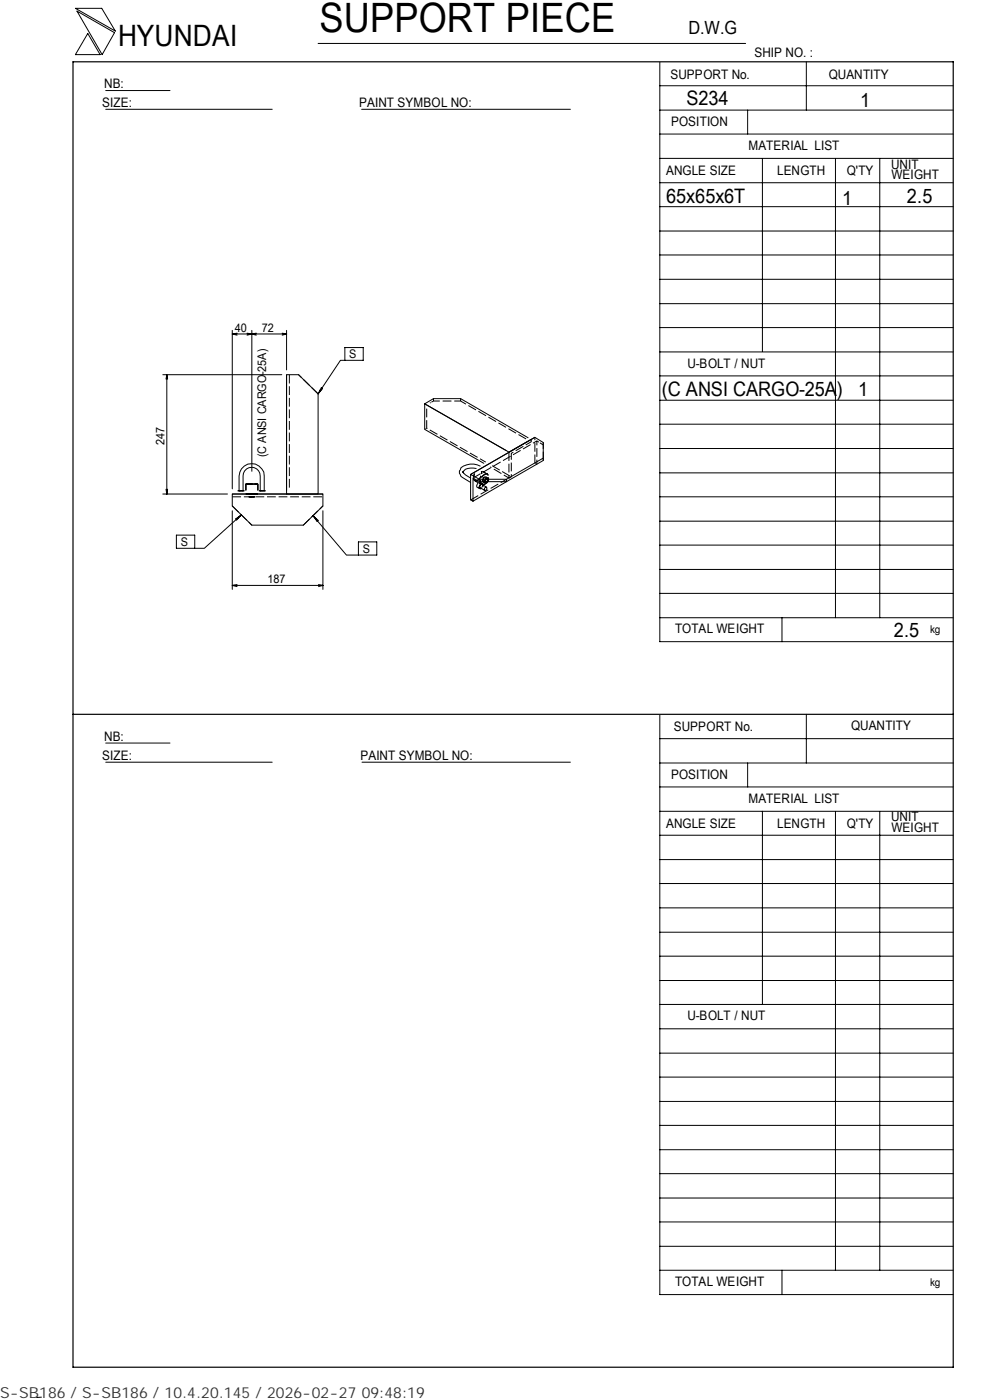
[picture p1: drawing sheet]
<svg xmlns="http://www.w3.org/2000/svg" width="210mm" height="297mm" viewBox="0 0 210 297" stroke-linecap="round" stroke-linejoin="round" font-family="sans-serif">
<g fill="none" stroke="#000" stroke-width=".21">
<path d="M16 1.8h5.6l2.9 4.8zM16.3 2.4l8 4.5-2.6 4.7zM18.6 7.1l2.6 4.5h-5.2zM22.4 19.2h13.7M67.5 9.2h90.6M139.9 18.2h62.3M139.9 13.2v122.9h62.3M171 13.1v10.3M22.4 23.2h35.3M76.7 23.2h44.3M139.9 38.8h62.3M139.9 33.6h62.3"/>
<path d="M139.9 28.4h62.3M139.9 23.4h62.3M158.6 23.4v5M161.7 33.6v41M177.2 33.7v97.4M186.6 33.7v97.4M139.9 59.3h62.3M139.9 54.1h62.3M139.9 49h62.3M139.9 43.8h62.3M34.5 79.5h25.3M35.4 79.5l-.2 .9"/>
<path d="M35.4 79.5l.1 .9M35.4 79.5v25.3M49.3 70.9l1 .2M49.3 70.9h11.5M49.3 70.1v33.6M50.3 70.7l-1 .2M52.4 70.7l1 .2M53.4 70.9l.9 .2M53.4 70.1v29.9M53.4 70.9l-1 .2M54.3 70.7l-.9 .2M59.8 70.7l1 .2"/>
<path d="M60.8 79.5v25.3h6.7v-21.2M60.8 70.1v8.4M60.8 70.9l-1 .2M73.1 73.7h3.9v2.7h-3.9zM73.1 76.4h-.9l-4.7 7.2M139.9 79.7h62.3M139.9 74.7h62.3M139.9 69.5h62.3M139.9 64.4h62.3M67.5 83.6l-4.2-4.1h-2.5v24.5M67.9 82.7l.2 .1M68.1 82.3l.3 .2-.9 1.1z"/>
<path d="M101 99.4a2.58 2.58 0 0 0-2.7 .6v.3M101.8 98.9a3.8 3.8 0 0 0-4 .3l-.2 .5a1.05 1.05 0 0 0 .2 1.4l2 1.3M107.3 95.6l-17.2-9.9v5.4l12.5 7.2M112 92.9l-14.3-8.3h-5.8l-1.8 1.1 17.8 10.2 4.8-2.7M113.4 92.8l-13.6 7.9 13.6-7.9 1.8 1.1v3.8l-14.9 8.6v-4.9l1.4 .8M115.2 97.2l-7.8 4.5M139.9 95.2h62.3M139.9 90h62.3M139.9 84.9h62.3M34.5 104.8h13.7M35.2 103.8l.2 1M35.5 103.8l-.1 1"/>
<path d="M37.4 113.5h3.9v2.8h-3.9zM49.3 104.8h19.2M49.3 104.8h19.2v2.5l-4.2 4.1h-10.9l-4.1-4.1zM49.3 108.4v16.6M50 110.1l1.2-.9-1 1.1zM50.4 109.8l.1 .2M50.5 104.1h1.3M50.7 104.1v-3.1a2.67 2.67 0 0 1 2.7-2.6 2.67 2.67 0 0 1 2.6 2.6v3.1M51.2 109.2l-7.9 7.1h-2M51.6 104.1v-3.1a1.82 1.82 0 0 1 1.8-1.9 1.82 1.82 0 0 1 1.8 1.9v3.1M52.1 104v-1.3h2.6v1.3M54.9 104.1h1.4"/>
<path d="M66.4 109.4l7.1 8.4h2.5M66.4 109.4l1.1 1-.3 .2zM67.1 110.1l-.1 .1M68.5 108.4v16.6M76 115h3.9v2.8h-3.9zM98.1 100.1l.6 .6 1.1 .7M101.7 101.7h5.7v.5h-5.7zM101.7 101.7l-1.9-1v5.4l.5 .2M102.3 102.5l-.5-.2a.82 .82 0 0 0-.6 1.1l.5 .2M102.5 102.9l-.2-.4a.72 .72 0 0 0-.5 1.2l.3-.1M102.7 102.3l.2 .1M102.9 102.2v.2l.5-.2"/>
<path d="M103.2 103.4l-.9-.6h-.3l-.2 .2v.5l1 .5h.2l.2-.2v-.4l-.4 .1v.5M103.5 102.2l-.3 .3h-.3l-.2-.3M139.9 100.3h62.3M139.9 115.6h62.3M139.9 110.6h62.3M139.9 105.4h62.3M49.3 124.2l1 .2M49.3 124.2h19.2M50.3 124l-1 .2M67.6 124l.9 .2M68.5 124.2l-.9 .2M139.9 131.1h62.3"/>
<path d="M139.9 125.9h62.3M139.9 120.8h62.3M165.9 131.1v5M22.4 157.6h13.7M139.9 151.7v122.9h62.3M139.9 156.7h62.3M171 151.5v10.4M22.4 161.7h35.3M76.8 161.7h44.2M139.9 177.2h62.3M139.9 172.1h62.3M139.9 167h62.3"/>
<path d="M139.9 161.9h62.3M158.6 161.9v5.1M161.7 172.1v41M177.2 172.2v97.3M186.6 172.2v97.3M139.9 182.4h62.3M139.9 197.8h62.3M139.9 192.6h62.3M139.9 187.4h62.3M139.9 218.3h62.3M139.9 213.1h62.3M139.9 208h62.3"/>
<path d="M139.9 202.9h62.3M139.9 238.7h62.3M139.9 233.7h62.3M139.9 228.5h62.3M139.9 223.4h62.3M139.9 259.2h62.3M139.9 254.2h62.3M139.9 249h62.3M139.9 243.9h62.3M139.9 269.5h62.3M139.9 264.4h62.3M165.9 269.5v5.1"/>
<path d="M8.8 296.4l-1 .1"/>
</g>
<g fill="none" stroke="#000" stroke-width=".21" stroke-dasharray="1.9 .6" stroke-linecap="butt">
<path d="M61.4 79.5v24.5M67.5 83.6l-4.2-4.1M90.5 86.7v4.1l12.5 7.2M97.7 84.6v.5h-5.8v-.5M104.4 98.8l4 2.4M107.9 95.9v5.5l-3.9-2.4M111.6 93.1l-13.9-8M112.7 93.2v.5l-4.3 2.5v5l-.5 .2M113.4 98.3v-5.5M115.2 97.7v-3.8M49.3 105.4h19.2M49.3 107.3l4.1 4.1"/>
<path d="M64.3 111.4l4.2-4.1M99.8 106.1l7.6-4.4M100.3 101.4l13.6-7.9v5M102.5 102.8a1.51 1.51 0 0 0 .9-2.2 1.33 1.33 0 0 0-1.5 1.2l-.1 .5"/>
</g>
<path d="M52.9 104.8h1M52.9 105.4h1M53.9 105.4h-1M53.9 104.8h-1M101.8 102.3l.3 .5h.4M102.3 102.8v.5l-.5 .2" fill="none" stroke="#000" stroke-width=".21" stroke-dasharray=".6 .2" stroke-linecap="butt"/>
<path d="M52.1 102.7h2.6M52.1 104.8h2.6M54.7 104.8h-2.6" fill="none" stroke="#000" stroke-width=".21" stroke-dasharray="1.4 .4" stroke-linecap="butt"/>
<path d="M90.5 90.8l-.4 .3M98.3 100l-.2 .2 .2-.2M113.9 98.5l-.5-.2M52.7 104.8h.7M52.7 105.4h.7M53.4 104.8h.7M53.4 105.4h.7M53.4 105.4h-.7M53.4 104.8h-.7M54.1 105.4h-.7M54.1 104.8h-.7M100.7 101.9h.6" fill="none" stroke="#000" stroke-width=".21" stroke-dasharray=".3 .1" stroke-linecap="butt"/>
<path d="M91.9 85.1l-.7 .4M50.7 104.1h.9M51.6 104.1h-.9M55.2 104.1h.8M56 104.1h-.8M102.7 102.2l.2-.6 .3-.2" fill="none" stroke="#000" stroke-width=".21" stroke-dasharray=".5 .2" stroke-linecap="butt"/>
<path d="M101.3 101.9a1.75 1.75 0 0 0 .8-1.9M102.8 102.3a1.04 1.04 0 0 0 .3-1.1l.5 .2h-.4" fill="none" stroke="#000" stroke-width=".21" stroke-dasharray="1.3 .4" stroke-linecap="butt"/>
<path d="M100.5 101.8l1.6 1M102.5 102.1l-.1-.2 .4-.6 .7 .2M102.9 102.2v-.4l.3-.3h.3v.3l-.1 .4" fill="none" stroke="#000" stroke-width=".21" stroke-dasharray="1 .3" stroke-linecap="butt"/>
<path d="M115.2 94.4l-1.3-.9M50.5 104.1h1.3M54.9 104.1h1.4M100.7 100.5l-.3 .8 .1 .5M102.5 102.3l-.1-.1a.86 .86 0 0 1 .4-1M102.7 102.3l-.2-.2h.3l.2-.3v-.5" fill="none" stroke="#000" stroke-width=".21" stroke-dasharray=".8 .3" stroke-linecap="butt"/>
<path d="M102.4 100l1 .6" fill="none" stroke="#000" stroke-width=".21" stroke-dasharray=".7 .2" stroke-linecap="butt"/>
<path d="M98.3 100.3l-.2-.2M102.8 101.2h.3" fill="none" stroke="#000" stroke-width=".21" stroke-dasharray=".2 .1" stroke-linecap="butt"/>
<path d="M102.5 102.9l-.4 .7M102.8 102.3h-.3l.4 .2M103.5 102.2l.1-.2v-.6" fill="none" stroke="#000" stroke-width=".21" stroke-dasharray=".4 .2" stroke-linecap="butt"/>
<path d="M15.5 13.1h186.7v277h-186.7zM15.5 151.5h186.7" fill="none" stroke="#000" stroke-width=".25"/>
<text font-size="8.6" x="67.7" y="6.9">SUPPORT PIECE</text>
<text font-size="6.3" x="25.1" y="9.8">HYUNDAI</text>
<g font-size="4.2">
<text x="145.6" y="22.3">S234</text>
<text x="182.5" y="22.6">1</text>
<text x="141.3" y="43.1">65x65x6T</text>
<text x="178.6" y="43.5">1</text>
<text x="192.4" y="43.1">2.5</text>
<text x="140.4" y="84">(C ANSI CARGO-25A)</text>
<text x="182" y="84">1</text>
<text x="189.6" y="135.1">2.5</text>
</g>
<text font-size="3.9" x="146" y="7.3">D.W.G</text>
<text font-size="3.2" fill="#323232" x="0" y="296.6">S-SB186 / S-SB186 / 10.4.20.145 / 2026-02-27 09:48:19</text>
<g font-size="2.8">
<text x="142.2" y="16.8">SUPPORT No.</text>
<text x="160" y="12.2">SHIP NO. :</text>
<text x="175.8" y="16.7">QUANTITY</text>
<text x="21.7" y="22.8">SIZE:</text>
<text x="22.1" y="18.7">NB:</text>
<text x="76.2" y="22.8">PAINT SYMBOL NO:</text>
<text x="142.3" y="26.8">POSITION</text>
<text x="158.8" y="31.7">MATERIAL LIST</text>
<text x="189" y="35.8">UNIT</text>
<text x="141.3" y="37.2">ANGLE SIZE</text>
<text x="164.8" y="37.1">LENGTH</text>
<text x="179.6" y="37.1">Q'TY</text>
<text x="189.1" y="38">WEIGHT</text>
<text x="145.8" y="78">U-BOLT / NUT</text>
<text x="143.2" y="134.4">TOTAL WEIGHT</text>
<text x="142.9" y="155">SUPPORT No.</text>
<text x="180.5" y="154.9">QUANTITY</text>
<text x="21.7" y="161.3">SIZE:</text>
<text x="22.1" y="157.1">NB:</text>
<text x="76.5" y="161.2">PAINT SYMBOL NO:</text>
<text x="142.3" y="165.3">POSITION</text>
<text x="158.8" y="170.3">MATERIAL LIST</text>
<text x="141.3" y="175.7">ANGLE SIZE</text>
<text x="164.8" y="175.6">LENGTH</text>
<text x="179.6" y="175.6">Q'TY</text>
<text x="189" y="174.2">UNIT</text>
<text x="189.1" y="176.5">WEIGHT</text>
<text x="145.8" y="216.5">U-BOLT / NUT</text>
<text x="143.2" y="272.9">TOTAL WEIGHT</text>
</g>
<g font-size="2.5">
<text x="49.8" y="70.4">40</text>
<text x="55.5" y="70.4">72</text>
<text x="74.1" y="76">S</text>
<text x="34.9" y="94.3" transform="rotate(-90 34.9 94.3)">247</text>
<text x="56.5" y="97" transform="rotate(-90 56.5 97)">(C ANSI CARGO-25A)</text>
<text x="38.4" y="115.8">S</text>
<text x="77" y="117.3">S</text>
<text x="56.7" y="123.7">187</text>
</g>
<g font-size="2.3">
<text x="197.3" y="134.3">kg</text>
<text x="197.3" y="272.8">kg</text>
</g>
</svg>
